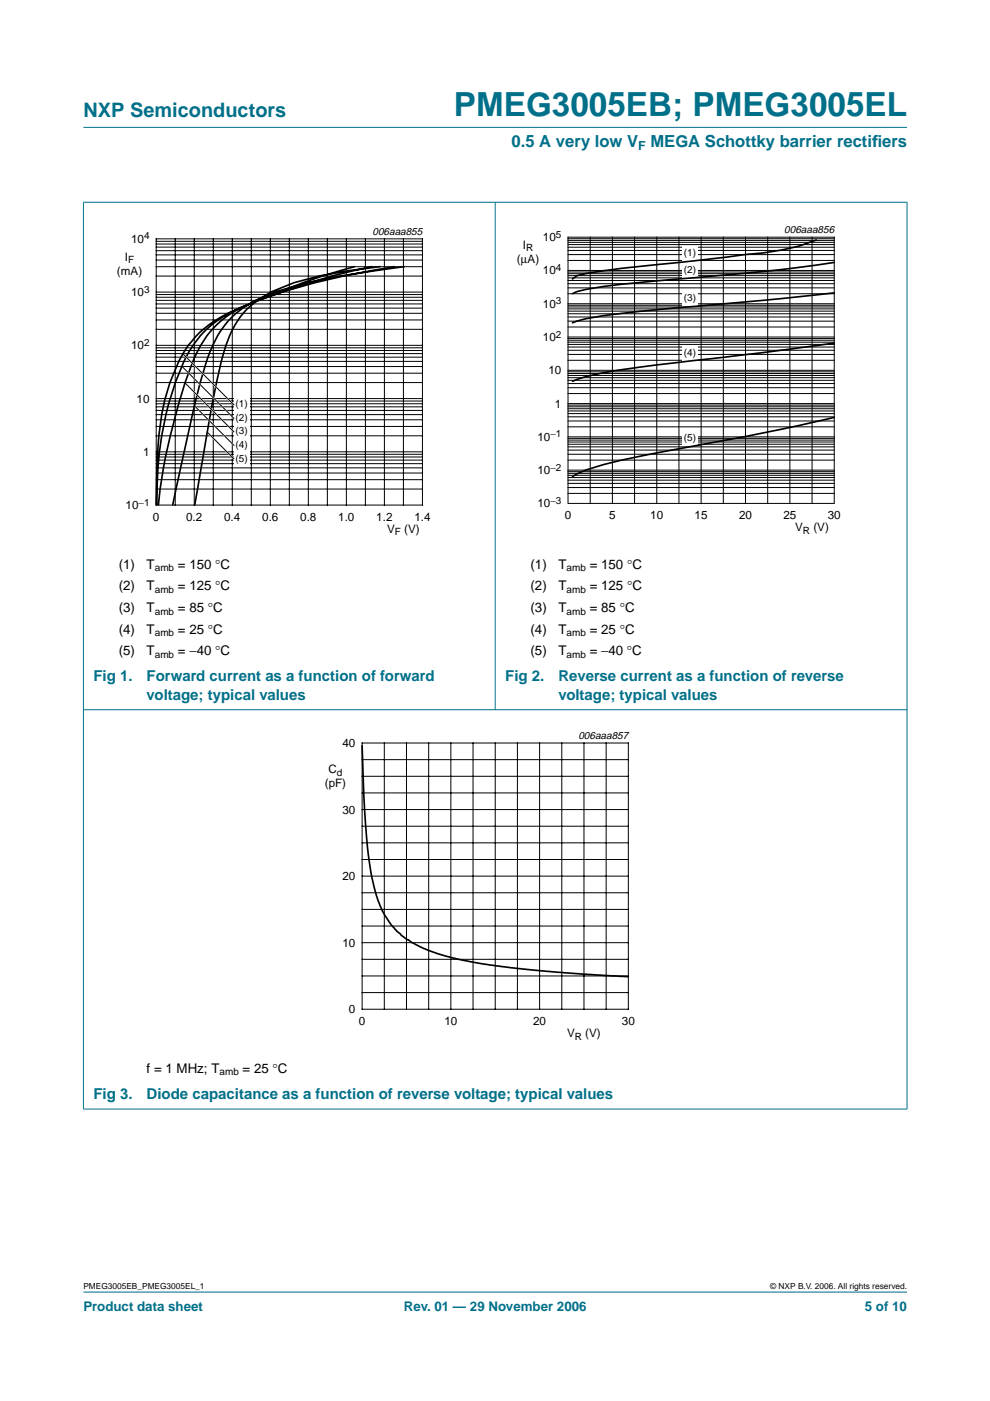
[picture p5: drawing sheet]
<svg xmlns="http://www.w3.org/2000/svg" width="210mm" height="297mm" viewBox="0 0 210 297" stroke-linecap="round" stroke-linejoin="round" font-family="sans-serif">
<g fill="#00708a" stroke="#00708a" stroke-width=".21">
<path d="M17.7 273.9h174.6z"/>
<path d="M17.7 27h174.6z"/>
<path d="M17.7 42.9v192.2z"/>
<path d="M105 42.8v107.7z"/>
<path d="M192.3 42.9v192.2z"/>
<path d="M17.6 42.9h174.8z"/>
<path d="M17.6 150.5h174.8z"/>
<path d="M17.6 235.1h174.8z"/>
</g>
<path d="M20.4 47.8h81.9v66.3h-81.9z" fill="none" stroke="#fff" stroke-width=".21"/>
<g fill="none" stroke="#000" stroke-width=".21">
<path d="M33.1 50.6h56.5v56.5h-56.5zM33.1 58.5h56.5M33.1 56.5h56.5M33.1 55.1h56.5M33.1 54h56.5M33.1 53.1h56.5M33.1 52.4h56.5M33.1 51.7h56.5M33.1 51.2h56.5M37.2 50.6v56.5M41.2 50.6v56.5M45.2 50.6v56.5"/>
<path d="M49.2 50.6v56.5M53.3 50.6v56.5M57.3 50.6v56.5M61.3 50.6v56.5M65.4 50.6v56.5M69.4 50.6v56.5M73.4 50.6v56.5M77.5 50.6v56.5M81.5 50.6v56.5M85.5 50.6v56.5M33.1 79.1h56.5M33.1 77.7h56.5"/>
<path d="M33.1 76.6h56.5M33.1 75.7h56.5M33.1 75h56.5M33.1 74.3h56.5M33.1 73.7h56.5M33.1 73.2h56.5M33.1 69.8h56.5M33.1 67.8h56.5M33.1 66.4h56.5M33.1 65.3h56.5M33.1 64.4h56.5M33.1 63.7h56.5"/>
<path d="M33.1 63h56.5M33.1 62.5h56.5M33.1 61.9h56.5M33.1 99.2h56.5M33.1 98.3h56.5M33.1 97.5h56.5M33.1 96.9h56.5M33.1 96.3h56.5M33.1 95.8h56.5M33.1 92.4h56.5M33.1 90.4h56.5M33.1 89h56.5"/>
<path d="M33.1 87.9h56.5M33.1 87h56.5M33.1 86.3h56.5M33.1 85.6h56.5M33.1 85h56.5M33.1 84.5h56.5M33.1 81.1h56.5M33.1 103.7h56.5M33.1 101.7h56.5M33.1 100.3h56.5"/>
</g>
<path d="M75.2 56.5a182.7 182.7 0 0 0-28.1 10.6 20.8 20.8 0 0 0-9.2 9.5 52.7 52.7 0 0 0-4.6 22.6l-.2 7.9M78.8 56.5a149.9 149.9 0 0 0-29.1 9.4 21.4 21.4 0 0 0-10.7 10.7 72.3 72.3 0 0 0-5.8 30.5M80.6 56.5l-6.9 .9-6 1.1-5.3 1.4-5 2a17.3 17.3 0 0 0-7.1 6.3 26.6 26.6 0 0 0-3.4 8.4 638.9 638.9 0 0 0-5.6 30.5M83.6 56.5a162.5 162.5 0 0 0-29 7.2 27.6 27.6 0 0 0-7.5 4.1 20.7 20.7 0 0 0-6.2 8.8 126.4 126.4 0 0 0-7.3 30.5M85.7 56.5l-13.4 2-7.1 1.4-7 2a22.8 22.8 0 0 0-9.6 5.9 21.8 21.8 0 0 0-4.8 8.8l-1.3 4.5-1.3 5.1-4.6 20.9" fill="none" stroke="#000" stroke-width=".35"/>
<g fill="#fff">
<path d="M49.6 84.2h3.3v3h-3.3z"/>
<path d="M49.6 87.1h3.3v3.1h-3.3z"/>
<path d="M49.6 90h3.3v3.1h-3.3z"/>
<path d="M49.6 92.9h3.3v3.1h-3.3z"/>
<path d="M49.6 95.8h3.3v3.1h-3.3z"/>
</g>
<path d="M38.9 78l10.7 10.7M39.1 75.3l10.5 10.5M39.7 81.7l9.9 9.8M41.5 86.3l8.1 8.1M44.4 92l5.2 5.3" fill="none" stroke="#fff" stroke-width=".35"/>
<g fill="none" stroke="#000" stroke-width=".21">
<path d="M120.4 50.3h56.5v56.4h-56.5zM120.4 59.5h56.5M120.4 58.9h56.5M120.4 58.4h56.5M120.4 58h56.5M120.4 57.7h56.5M120.4 57.3h56.5M120.4 55.2h56.5M120.4 54h56.5M120.4 53.1h56.5M120.4 52.4h56.5M120.4 51.9h56.5"/>
<path d="M120.4 51.4h56.5M120.4 51h56.5M120.4 50.6h56.5M125.1 50.3v56.4M129.8 50.3v56.4M134.5 50.3v56.4M139.2 50.3v56.4M144 50.3v56.4M148.7 50.3v56.4M153.4 50.3v56.4M158.1 50.3v56.4M162.8 50.3v56.4"/>
<path d="M167.5 50.3v56.4M172.2 50.3v56.4M38.6 77.7l11 11M38.8 75l10.8 10.8M120.4 79.6h56.5M120.4 79.2h56.5M120.4 78.8h56.5M120.4 78.5h56.5M120.4 76.4h56.5M120.4 75.1h56.5M120.4 74.3h56.5M120.4 73.6h56.5"/>
<path d="M120.4 73h56.5M120.4 72.5h56.5M120.4 72.1h56.5M120.4 71.8h56.5M120.4 71.5h56.5M120.4 69.3h56.5M120.4 68.1h56.5M120.4 67.2h56.5M120.4 66.5h56.5M120.4 66h56.5M120.4 65.5h56.5M120.4 65.1h56.5"/>
<path d="M120.4 64.7h56.5M120.4 64.4h56.5M120.4 62.3h56.5M120.4 61h56.5M120.4 60.2h56.5M39.2 81.2l10.4 10.3M41.2 86.1l8.4 8.3M43.9 91.6l5.7 5.7M120.4 99.7h56.5M120.4 97.6h56.5M120.4 96.3h56.5M120.4 95.4h56.5"/>
<path d="M120.4 94.7h56.5M120.4 94.2h56.5M120.4 93.7h56.5M120.4 93.3h56.5M120.4 92.9h56.5M120.4 92.6h56.5M120.4 90.5h56.5M120.4 89.3h56.5M120.4 88.4h56.5M120.4 87.7h56.5M120.4 87.1h56.5M120.4 86.7h56.5"/>
<path d="M120.4 86.3h56.5M120.4 85.9h56.5M120.4 85.6h56.5M120.4 83.4h56.5M120.4 82.2h56.5M120.4 81.3h56.5M120.4 80.6h56.5M120.4 80.1h56.5M120.4 104.6h56.5M120.4 103.4h56.5M120.4 102.5h56.5M120.4 101.8h56.5"/>
<path d="M120.4 101.2h56.5M120.4 100.8h56.5M120.4 100.4h56.5M120.4 100h56.5"/>
</g>
<path d="M107.7 47.5h81.9v66.3h-81.9z" fill="none" stroke="#fff" stroke-width=".21"/>
<g fill="#fff">
<path d="M144.6 52.2h3.3v3.1h-3.3z"/>
<path d="M144.6 55.8h3.3v3.1h-3.3z"/>
<path d="M144.6 61.8h3.3v3.1h-3.3z"/>
<path d="M144.6 73.3h3.3v3.1h-3.3z"/>
<path d="M144.6 91.3h3.3v3.1h-3.3z"/>
</g>
<path d="M173.1 50.9a47.7 47.7 0 0 1-15.1 3.1l-7.5 .9a508.5 508.5 0 0 0-26.3 3.1l-1.9 .5-.9 .7M176.9 55.6a483.1 483.1 0 0 1-37.7 3.9l-7.5 .8a70.8 70.8 0 0 0-9.4 1.5l-.9 .5M176.9 72.7l-22.6 3a417 417 0 0 0-26.3 3.3l-3.8 .8-2.8 1M176.9 62.1l-11.3 1.2-15.1 1.4a281.3 281.3 0 0 0-26.3 2.9l-2.8 .8M176.9 88.5a667.6 667.6 0 0 1-37.7 7.5l-3.7 .8a96.2 96.2 0 0 0-11.3 2.9l-2.8 1.3M76.8 158.1a203.3 203.3 0 0 0 1.7 25.8 25.6 25.6 0 0 0 3.9 11.4l.2 .3a16.8 16.8 0 0 0 7.9 5.8l2.6 .9 3.1 .8 7.9 1.5 11.8 1.4 17.3 1.1" fill="none" stroke="#000" stroke-width=".35"/>
<path d="M64.1 154.7h81.8v66.3h-81.8z" fill="none" stroke="#fff" stroke-width=".21"/>
<g fill="none" stroke="#000" stroke-width=".21">
<path d="M76.8 157.5h56.4v56.5h-56.4zM81.5 157.5v56.5M86.2 157.5v56.5M90.9 157.5v56.5M95.6 157.5v56.5M100.3 157.5v56.5M105 157.5v56.5M109.7 157.5v56.5M114.4 157.5v56.5M119.1 157.5v56.5M123.8 157.5v56.5M128.5 157.5v56.5"/>
<path d="M76.8 178.7h56.4M76.8 175.2h56.4M76.8 171.6h56.4M76.8 168.1h56.4M76.8 164.6h56.4M76.8 161.1h56.4M76.8 199.9h56.4M76.8 196.3h56.4M76.8 189.3h56.4M76.8 192.8h56.4M76.8 185.8h56.4M76.8 182.2h56.4"/>
<path d="M76.8 210.4h56.4M76.8 206.9h56.4M76.8 203.4h56.4"/>
</g>
<text font-size="7.1" fill="#00708a" x="96.2" y="24.7">PMEG3005EB; PMEG3005EL</text>
<text font-size="4.2" fill="#00708a" x="17.7" y="24.9">NXP Semiconductors</text>
<g font-size="3.5" fill="#00708a">
<text x="108.5" y="31.1">0.5 A very low V</text>
<text x="137.9" y="31.1">MEGA Schottky barrier rectif</text>
<text x="184.9" y="31.1">iers</text>
</g>
<g font-size="3.2" fill="#00708a">
<text x="19.8" y="144.5">Fig 1.</text>
<text x="31.1" y="148.4">voltage; typical values</text>
<text x="31.1" y="144.5">Forward current as a function of forward</text>
<text x="107.1" y="144.5">Fig 2.</text>
<text x="118.4" y="148.4">voltage; typical values</text>
<text x="118.4" y="144.5">Reverse current as a function of reverse</text>
<text x="19.8" y="233">Fig 3.</text>
<text x="31.1" y="233">Diode capacitance as a function of reverse voltage; typical values</text>
</g>
<g font-size="2.8">
<text x="25.2" y="120.6">(1)</text>
<text x="25.2" y="125.2">(2)</text>
<text x="31.1" y="120.6">T</text>
<text x="31.1" y="125.2">T</text>
<text x="37.7" y="120.6">= 150 °C</text>
<text x="37.7" y="125.2">= 125 °C</text>
<text x="112.5" y="120.6">(1)</text>
<text x="112.5" y="125.2">(2)</text>
<text x="118.4" y="120.6">T</text>
<text x="118.4" y="125.2">T</text>
<text x="125" y="120.6">= 150 °C</text>
<text x="125" y="125.2">= 125 °C</text>
<text x="25.2" y="129.8">(3)</text>
<text x="31.1" y="129.8">T</text>
<text x="37.7" y="129.8">= 85 °C</text>
<text x="112.5" y="129.8">(3)</text>
<text x="118.4" y="129.8">T</text>
<text x="125" y="129.8">= 85 °C</text>
<text x="25.2" y="134.4">(4)</text>
<text x="31.1" y="134.4">T</text>
<text x="37.7" y="134.4">= 25 °C</text>
<text x="112.5" y="134.4">(4)</text>
<text x="118.4" y="134.4">T</text>
<text x="125" y="134.4">= 25 °C</text>
<text x="25.2" y="139">(5)</text>
<text x="31.1" y="139">T</text>
<text x="37.7" y="139">= −40 °C</text>
<text x="112.5" y="139">(5)</text>
<text x="118.4" y="139">T</text>
<text x="125" y="139">= −40 °C</text>
<text x="31.1" y="227.5">f = 1 MHz; T</text>
<text x="51.4" y="227.5">= 25 °C</text>
</g>
<g font-size="2.8" fill="#00708a">
<text x="17.7" y="278">Product data sheet</text>
<text x="85.6" y="278">Rev. 01 — 29 November 2006</text>
<text x="183.4" y="278">5 of 10</text>
</g>
<text font-size="2.6" fill="#00708a" x="135.3" y="31.8">F</text>
<g font-size="2.5">
<text x="27.8" y="51.5">10</text>
<text x="110.9" y="52.8">I</text>
<text x="115.1" y="51.1">10</text>
<text x="24.8" y="58.3">(mA)</text>
<text x="26.5" y="55.3">I</text>
<text x="109.6" y="55.8">(µA)</text>
<text x="115.1" y="58.2">10</text>
<text x="27.8" y="62.8">10</text>
<text x="115.1" y="65.2">10</text>
<text x="27.8" y="74.1">10</text>
<text x="115.1" y="72.3">10</text>
<text x="116.3" y="79.4">10</text>
<text x="29" y="85.4">10</text>
<text x="117.7" y="86.4">1</text>
<text x="113.9" y="93.5">10</text>
<text x="30.3" y="96.6">1</text>
<text x="113.9" y="100.5">10</text>
<text x="26.6" y="107.9">10</text>
<text x="113.9" y="107.6">10</text>
<text x="32.4" y="110.5">0</text>
<text x="39.5" y="110.5">0.2</text>
<text x="47.5" y="110.5">0.4</text>
<text x="55.6" y="110.5">0.6</text>
<text x="63.7" y="110.5">0.8</text>
<text x="71.7" y="110.5">1.0</text>
<text x="79.8" y="110.5">1.2</text>
<text x="82.1" y="113">V</text>
<text x="85.7" y="113">(V)</text>
<text x="87.9" y="110.5">1.4</text>
<text x="119.7" y="110.1">0</text>
<text x="129.2" y="110.1">5</text>
<text x="137.9" y="110.1">10</text>
<text x="147.3" y="110.1">15</text>
<text x="156.7" y="110.1">20</text>
<text x="166.1" y="110.1">25</text>
<text x="168.6" y="112.7">V</text>
<text x="172.5" y="112.7">(V)</text>
<text x="175.5" y="110.1">30</text>
<text x="72.6" y="158.4">40</text>
<text x="68.9" y="166.9">(pF)</text>
<text x="69.7" y="163.9">C</text>
<text x="72.6" y="172.5">30</text>
<text x="72.6" y="186.6">20</text>
<text x="72.6" y="200.7">10</text>
<text x="74" y="214.8">0</text>
<text x="76.1" y="217.4">0</text>
<text x="94.2" y="217.4">10</text>
<text x="113" y="217.4">20</text>
<text x="120.2" y="219.9">V</text>
<text x="124.1" y="219.9">(V)</text>
<text x="131.8" y="217.4">30</text>
</g>
<g font-size="2.2">
<text x="79" y="49.8">006aaa855</text>
<text x="166.3" y="49.4">006aaa856</text>
<text x="122.6" y="156.7">006aaa857</text>
</g>
<g font-size="2.1">
<text x="30.5" y="50.7">4</text>
<text x="111.5" y="53.3">R</text>
<text x="117.8" y="50.4">5</text>
<text x="27.2" y="55.8">F</text>
<text x="117.8" y="57.4">4</text>
<text x="145" y="54.3">(1)</text>
<text x="145" y="57.9">(2)</text>
<text x="30.5" y="62">3</text>
<text x="117.8" y="64.5">3</text>
<text x="145" y="63.9">(3)</text>
<text x="117.8" y="71.6">2</text>
<text x="30.5" y="73.3">2</text>
<text x="145" y="75.5">(4)</text>
<text x="49.9" y="86.3">(1)</text>
<text x="49.9" y="89.2">(2)</text>
<text x="49.9" y="92.1">(3)</text>
<text x="49.9" y="95">(4)</text>
<text x="116.7" y="92.7">−1</text>
<text x="145" y="93.5">(5)</text>
<text x="49.9" y="97.9">(5)</text>
<text x="116.7" y="99.8">−2</text>
<text x="29.4" y="107.2">−1</text>
<text x="116.7" y="106.8">−3</text>
<text x="83.7" y="113.5">F</text>
<text x="170.2" y="113.2">R</text>
<text x="32.8" y="121.1">amb</text>
<text x="32.8" y="125.7">amb</text>
<text x="120.1" y="121.1">amb</text>
<text x="120.1" y="125.7">amb</text>
<text x="32.8" y="130.3">amb</text>
<text x="120.1" y="130.3">amb</text>
<text x="32.8" y="134.9">amb</text>
<text x="120.1" y="134.9">amb</text>
<text x="32.8" y="139.5">amb</text>
<text x="120.1" y="139.5">amb</text>
<text x="71.4" y="164.4">d</text>
<text x="121.9" y="220.4">R</text>
<text x="46.5" y="228">amb</text>
</g>
<g font-size="1.8">
<text x="17.7" y="273.4">PMEG3005EB_PMEG3005EL_1</text>
<text x="163.3" y="273.4">© NXP B.V. 2006. All rights reserved.</text>
</g>
</svg>
